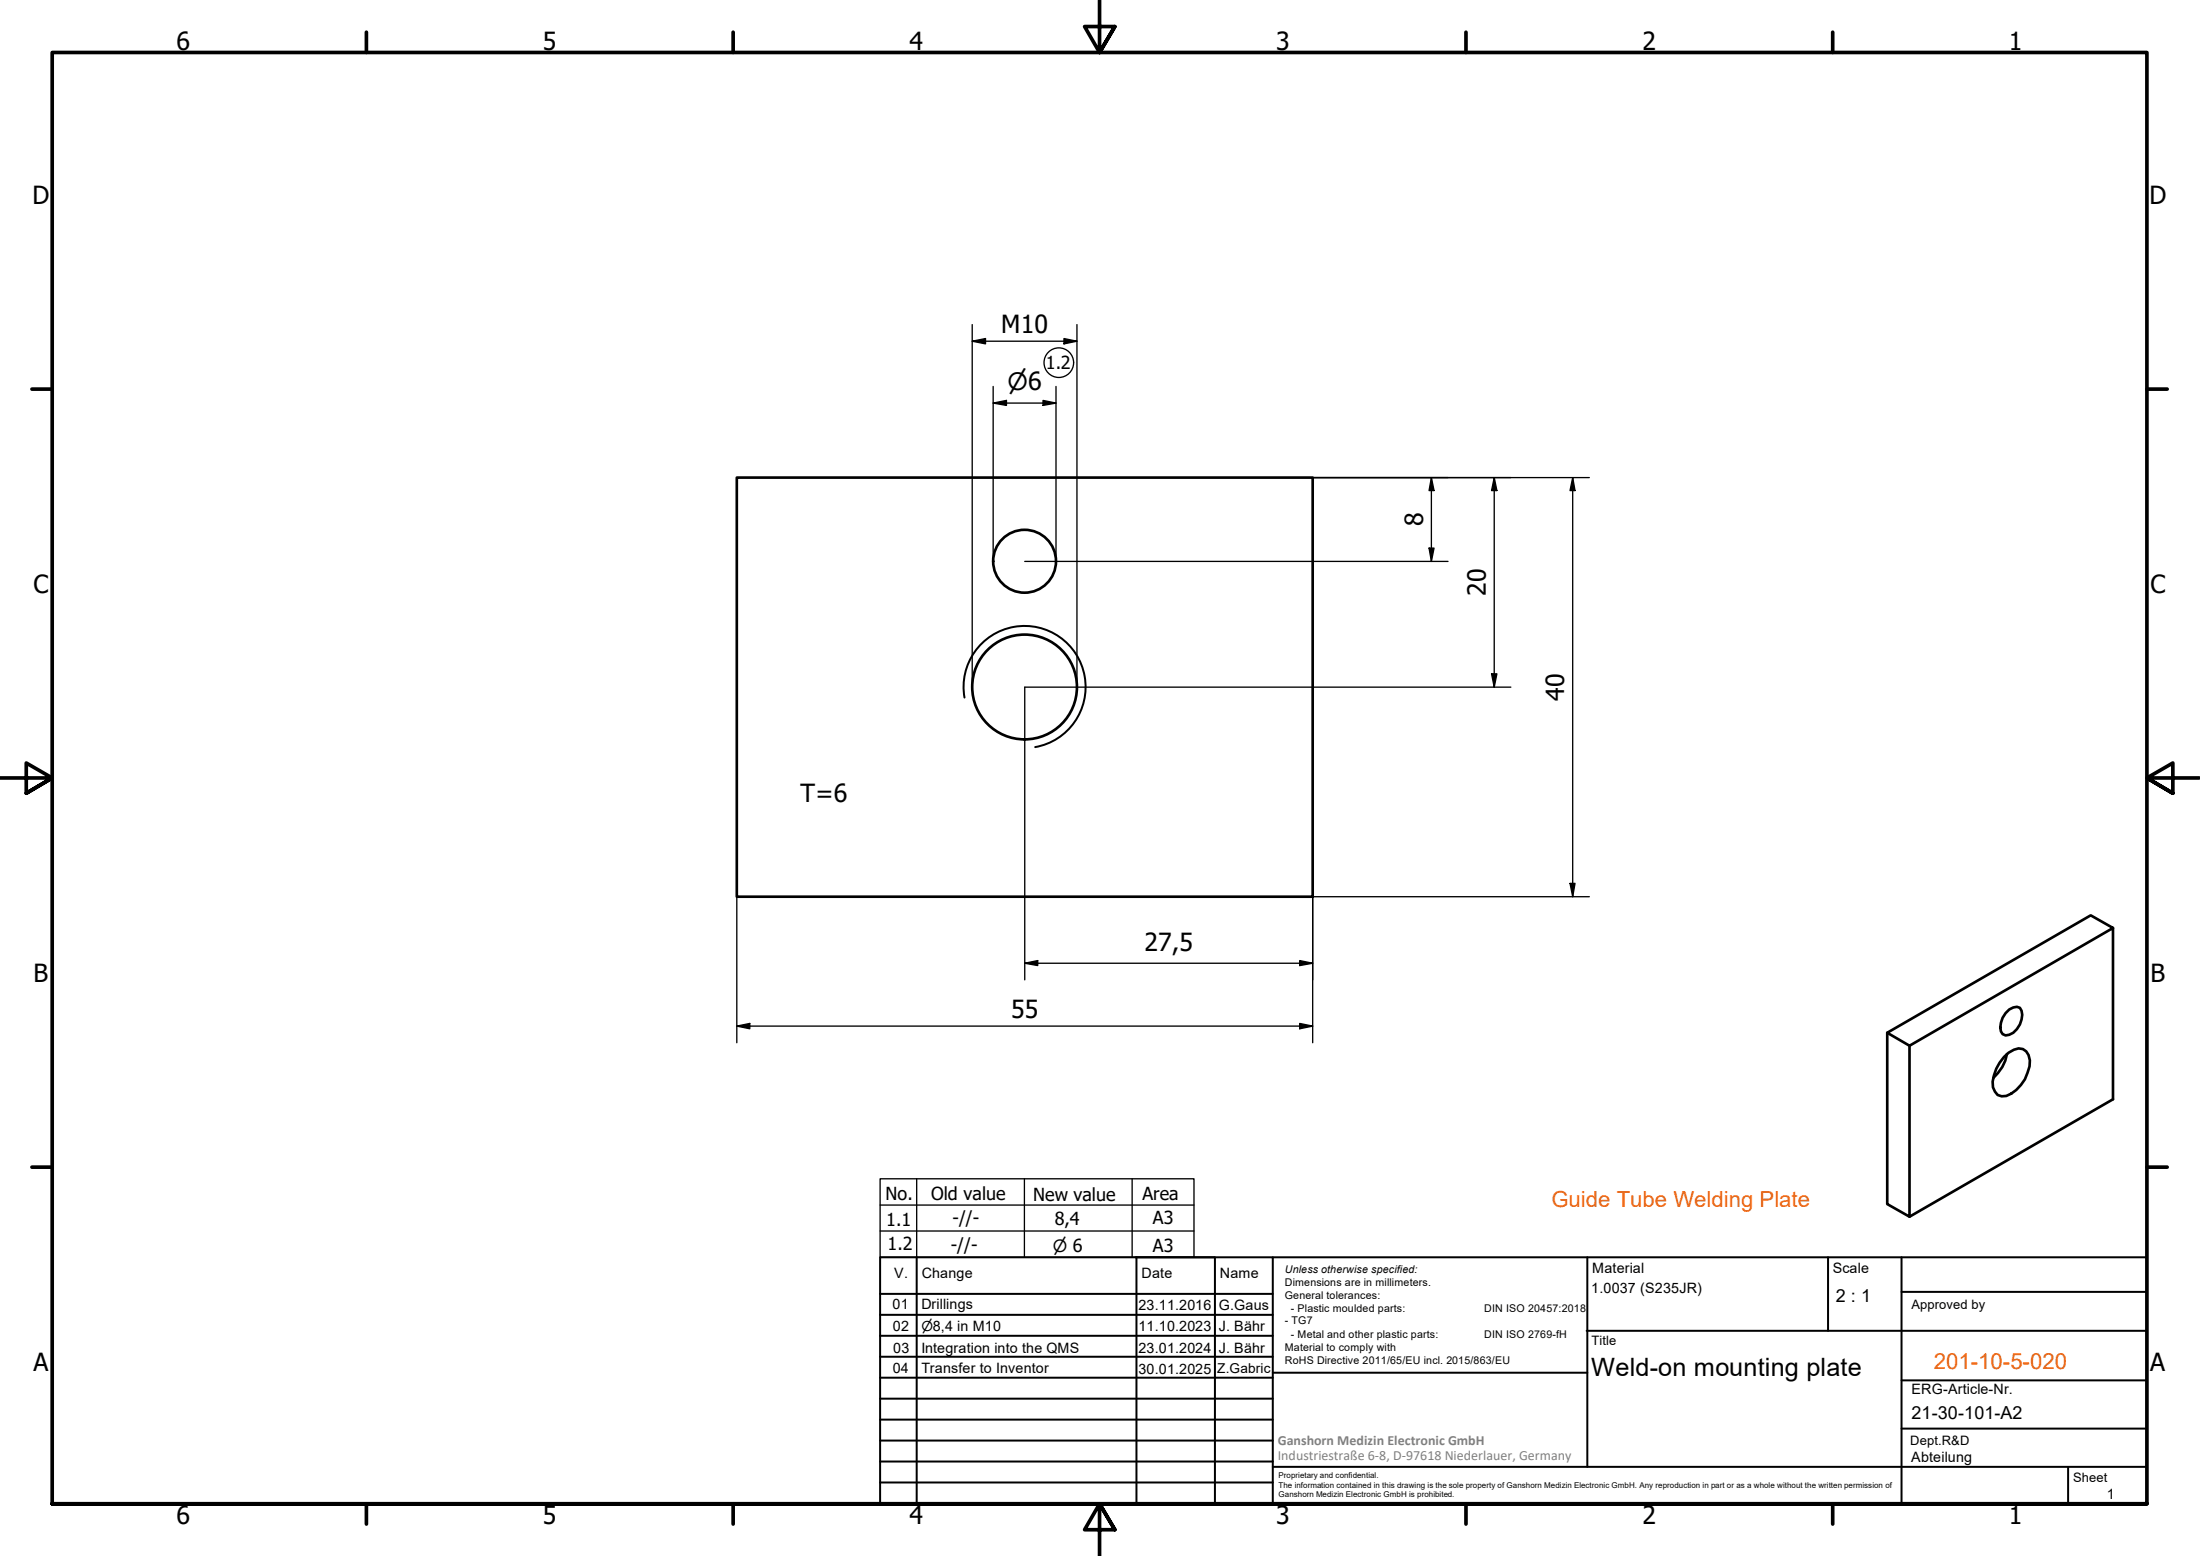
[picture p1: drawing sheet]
<svg xmlns="http://www.w3.org/2000/svg" width="420mm" height="297mm" viewBox="0 0 420 297" stroke-linecap="round" stroke-linejoin="round" font-family="sans-serif">
<!-- layer: Visible (ISO) -->
<g fill="none" stroke="#000" stroke-width=".51">
<path d="M140.7 91.2h110v80h-110zM403.5 177.2l-38.8 22.4-4.3-2.4 38.9-22.5 4.2 2.5v32.7l-38.8 22.4M360.4 197.2v32.7l4.3 2.4v-32.7M383.7 192.7l.8-.4 .7-.1 .6 .2a3 3 0 0 1 0 3.2 3.2 3.2 0 0 1-2.8 2.1 1.69 1.69 0 0 1-.9-2.5l.4-.9 .5-.9zM382.7 201.8a3.7 3.7 0 0 1 3.6-1.5 2.85 2.85 0 0 1 1.3 3.3 7.6 7.6 0 0 1-4.4 5.6l-.9 .1-.8-.3a3.2 3.2 0 0 1-.7-3.7l.5-1.3 .6-1.1zM383.3 201.2a7.9 7.9 0 0 1-2.6 4.6"/>
<circle cx="195.7" cy="107.1" r="6"/>
<circle cx="195.7" cy="131.1" r="10"/>
</g>
<!-- layer: Visible Narrow (ISO) -->
<path d="M184.2 133.2a11.7 11.7 0 0 1 9.5-13.5 11.7 11.7 0 0 1 13.5 9.4 11.7 11.7 0 0 1-9.5 13.5" fill="none" stroke="#000" stroke-width=".38"/>
<!-- layer: Border (ISO) -->
<g fill="none" stroke="#000" stroke-width=".7">
<path d="M70 6.1v3.9M140 6.1v3.9M210 0v10l-2.9-4.9h5.8l-2.9 4.9 2.9-4.9M280 6.1v3.9M350 6.1v3.9M6.1 74.3h3.9M410 74.3h3.9M0 148.5h10l-5-2.8v5.7l5-2.9-5 2.9M420 148.5h-10l5-2.8v5.7l-5-2.9 5 2.9M6.1 222.8h3.9M410 222.8h3.9M10 287.1v-277.1h400v277.1h-400h400"/>
<path d="M70 287.1v3.8M140 287.1v3.8M212.9 292l-2.9-4.9 2.9 4.9h-5.8l2.9-4.9v9.9M280 287.1v3.8M350 287.1v3.8"/>
</g>
<!-- layer: TitleBlock -->
<g fill="none" stroke="#000" stroke-width=".38">
<path d="M168.1 251h75M168.1 247h75M168.1 255h75M168.1 259h75M175.1 240v47M216.9 240h15M217 240v47M232 240v47M243.1 240.1v46.9h-75v-47h241.9v47.1h-167M303 254h107M303.1 240v40M349.1 240v14"/>
<path d="M363.2 240v47.1M363.2 246.6h46.8M168.1 271h75M168.1 263h75M168.1 267h75M168.1 275h75M168.1 279h75M243.1 262.1h60M363.2 272.7h46.8M363.2 263.5h46.8M168.1 283h75M216.9 287h15"/>
<path d="M243.1 280h166.9M395 280.1v7"/>
</g>
<!-- layer: Sketch Geometry (ISO) -->
<g fill="none" stroke="#000" stroke-width=".25">
<path d="M168.1 230h59.9M168.1 235h59.9M168.1 225h59.9v15h-59.9zM175.1 225v15M195.6 225v15M216.2 225v15"/>
<circle cx="202.2" cy="69.2" r="2.83"/>
</g>
<!-- layer: Dimension (ISO) -->
<g fill="none" stroke="#000" stroke-width=".25">
<path d="M185.7 62v69.2M185.7 65.1l2.5-.5v1zM185.7 65.1h20M189.7 73.8v33.4M189.7 76.9l2.5-.5v1zM189.7 76.9h12M199.2 76.4l2.5 .5-2.5 .5zM201.7 73.8v33.4M203.2 64.6l2.5 .5-2.5 .5zM205.7 62v69.2M250.7 91.2h52.8M273.4 91.2v16"/>
<path d="M273.4 91.2l.5 2.4h-1zM285.4 91.2v40M285.4 91.2l.5 2.4h-1zM300.4 91.2l.4 2.4h-1zM300.4 91.2v80M195.7 107.2h80.8M272.9 104.6h1l-.5 2.6zM284.9 128.6h1l-.5 2.6zM288.5 131.2h-92.8v55.9M140.7 171.2v27.9M299.8 168.6h1l-.4 2.6zM303.5 171.2h-52.8v27.9"/>
<path d="M140.7 195.9l2.5-.5v1zM140.7 195.9h110M195.7 183.9l2.5-.5v.9zM195.7 183.9h55M248.2 195.4l2.5 .5-2.5 .5zM248.2 183.4l2.5 .5-2.5 .4z"/>
</g>
<g fill="#000">
<path d="M185.7 65.1l2.5-.5v1zM189.7 76.9l2.5-.5v1zM199.2 76.4l2.5 .5-2.5 .5zM203.2 64.6l2.5 .5-2.5 .5zM273.4 91.2l.5 2.4h-1zM285.4 91.2l.5 2.4h-1zM300.4 91.2l.4 2.4h-1zM272.9 104.6h1l-.5 2.6zM284.9 128.6h1l-.5 2.6zM299.8 168.6h1l-.4 2.6zM140.7 195.9l2.5-.5v1zM195.7 183.9l2.5-.5v.9z"/>
<path d="M248.2 195.4l2.5 .5-2.5 .5zM248.2 183.4l2.5 .5-2.5 .4z"/>
</g>
<g font-size="4.8">
<text x="33.7" y="9.6">6</text>
<text x="103.7" y="9.6">5</text>
<text x="173.7" y="9.6">4</text>
<text x="243.7" y="9.6">3</text>
<text x="313.7" y="9.6">2</text>
<text x="383.7" y="9.6">1</text>
<text x="6.2" y="38.9">D</text>
<text x="410.5" y="38.9">D</text>
<text x="191.2" y="63.5">M10</text>
<text x="271.8" y="100.4" transform="rotate(-90 271.8 100.4)">8</text>
<text x="6.4" y="113.1">C</text>
<text x="283.8" y="113.8" transform="rotate(-90 283.8 113.8)">20</text>
<text x="410.7" y="113.1">C</text>
<text x="298.7" y="133.8" transform="rotate(-90 298.7 133.8)">40</text>
<text x="152.9" y="153.1">T=6</text>
<text x="218.6" y="181.5">27,5</text>
<text x="6.4" y="187.4">B</text>
<text x="410.7" y="187.4">B</text>
<text x="193.1" y="194.3">55</text>
<text x="6.4" y="261.7">A</text>
<text x="303.9" y="262.6">Weld-on mounting plate</text>
<text x="410.7" y="261.7">A</text>
<text x="33.7" y="290.9">6</text>
<text x="103.7" y="290.9">5</text>
<text x="173.7" y="290.9">4</text>
<text x="243.7" y="290.9">3</text>
<text x="313.7" y="290.9">2</text>
<text x="383.7" y="290.9">1</text>
</g>
<text font-size="4.6" x="192.4" y="74.5">⌀6</text>
<g font-size="4.2" fill="#ff6200">
<text x="296.3" y="230.4">Guide Tube Welding Plate</text>
<text x="369.3" y="261.4">201-10-5-020</text>
</g>
<g font-size="3.4">
<text x="199.7" y="70.5">1.2</text>
<text x="169.1" y="229.1">No.</text>
<text x="177.9" y="229.1">Old value</text>
<text x="181.9" y="233.6">-//-</text>
<text x="197.3" y="229.2">New value</text>
<text x="201.4" y="233.8">8,4</text>
<text x="218.2" y="229.1">Area</text>
<text x="220.2" y="233.7">A3</text>
<text x="169.2" y="234">1.1</text>
<text x="169.5" y="238.7">1.2</text>
<text x="181.6" y="238.9">-//-</text>
<text x="220.2" y="238.9">A3</text>
<text x="350.6" y="248.5">2 : 1</text>
<text x="365.1" y="270.9">21-30-101-A2</text>
</g>
<text font-size="3.2" x="201" y="238.9">⌀ 6</text>
<g font-size="2.7">
<text x="170.8" y="244">V.</text>
<text x="176" y="244">Change</text>
<text x="218" y="244">Date</text>
<text x="233" y="244">Name</text>
<text x="304.1" y="243">Material</text>
<text x="350" y="243.1">Scale</text>
<text x="170.4" y="249.9">01</text>
<text x="176" y="249.9">Drillings</text>
<text x="217.4" y="250">23.11.2016</text>
<text x="232.8" y="250">G.Gaus</text>
<text x="303.9" y="246.8">1.0037 (S235JR)</text>
<text x="170.5" y="254">02</text>
<text x="217.4" y="254">11.10.2023</text>
<text x="232.8" y="254">J. Bähr</text>
<text x="170.5" y="262.1">04</text>
<text x="170.6" y="258.2">03</text>
<text x="176" y="258.2">Integration into the QMS</text>
<text x="176" y="262.1">Transfer to Inventor</text>
<text x="217.4" y="258.2">23.01.2024</text>
<text x="217.4" y="262.3">30.01.2025</text>
<text x="232.8" y="258.2">J. Bähr</text>
<text x="365.1" y="266.1">ERG-Article-Nr.</text>
<text x="365" y="279">Abteilung</text>
<text x="402.3" y="286.2">1</text>
</g>
<g font-size="2.7" fill="#808080">
<text x="244" y="275.8">Ganshorn Medizin Electronic GmbH</text>
<text x="244" y="278.7">Industriestraße 6-8, D-97618 Niederlauer, Germany</text>
</g>
<g font-size="2.6">
<text x="176" y="254">⌀8,4 in M10</text>
<text x="232.5" y="262.1">Z.Gabric</text>
</g>
<g font-size="2.5">
<text x="365.1" y="249.9">Approved by</text>
<text x="304" y="256.8">Title</text>
<text x="364.8" y="275.8">Dept.R&amp;D</text>
<text x="395.9" y="282.9">Sheet</text>
</g>
<g font-size="2">
<text x="245.4" y="242.9">Unless otherwise specified:</text>
<text x="245.4" y="245.4">Dimensions are in millimeters.</text>
<text x="245.4" y="247.9">General tolerances:</text>
<text x="246.5" y="250.4">- Plastic moulded parts:</text>
<text x="283.5" y="250.4">DIN ISO 20457:2018</text>
<text x="245.4" y="252.8">- TG7</text>
<text x="245.4" y="257.9">Material to comply with</text>
<text x="246.5" y="255.4">- Metal and other plastic parts:</text>
<text x="283.5" y="255.4">DIN ISO 2769-fH</text>
<text x="245.4" y="260.3">RoHS Directive 2011/65/EU incl. 2015/863/EU</text>
</g>
<g font-size="1.5">
<text x="244.2" y="282.2">Proprietary and confidential.</text>
<text x="244.2" y="284">The information contained in this drawing is the sole property of Ganshorn Medizin Electronic GmbH. Any reproduction in part or as a whole without the written permission of</text>
<text x="244.2" y="285.8">Ganshorn Medizin Electronic GmbH is prohibited.</text>
</g>
</svg>
